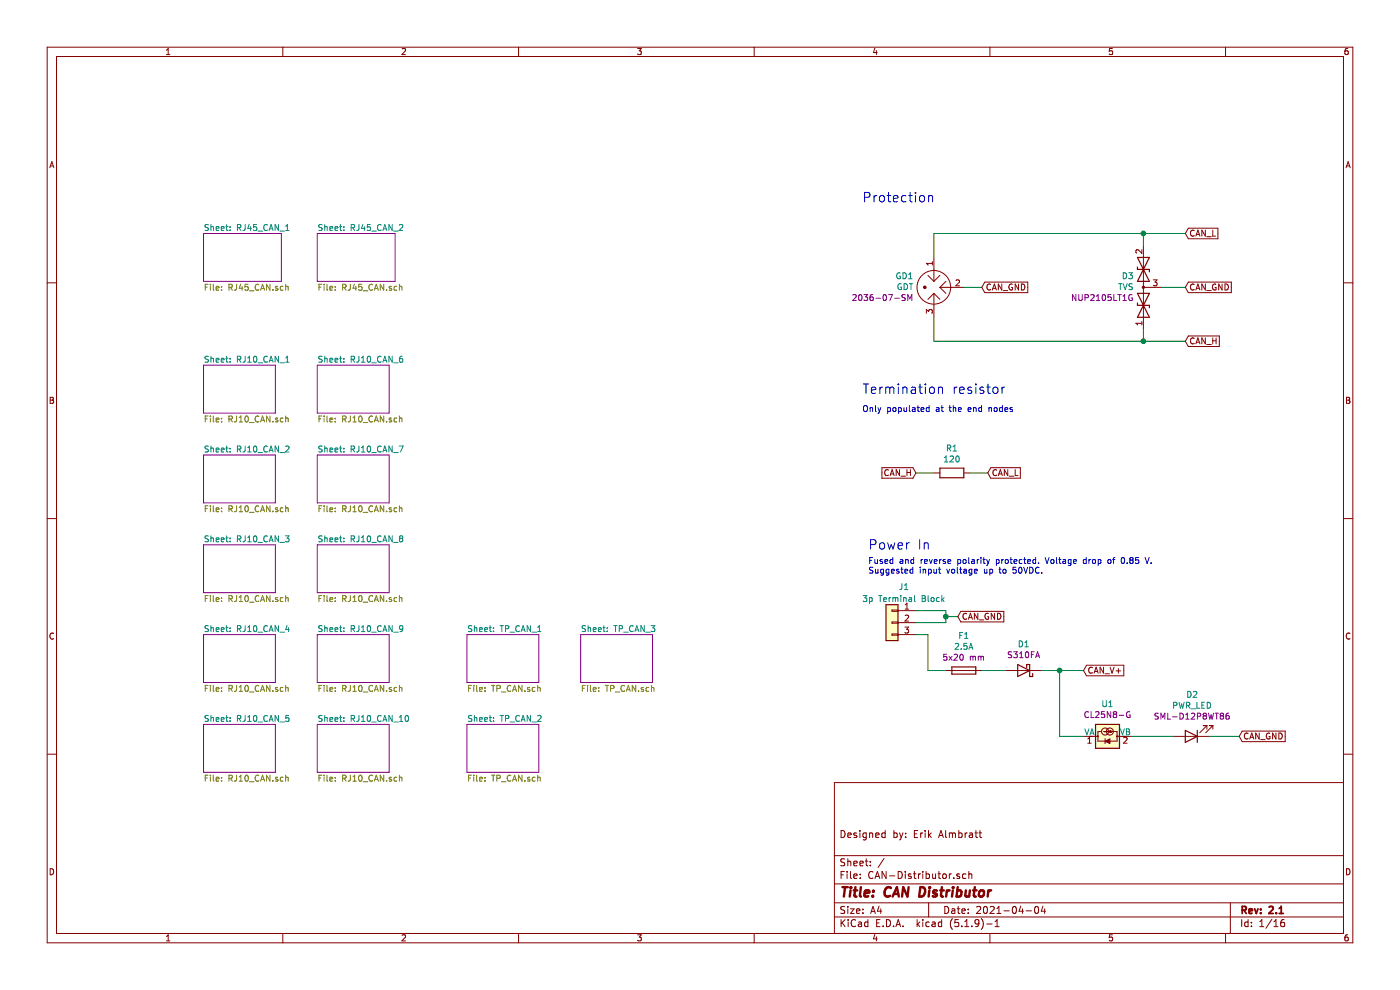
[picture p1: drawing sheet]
EESchema Schematic File Version 4
EELAYER 30 0
EELAYER END
$Descr A4 11693 8268
encoding utf-8
Sheet 1 16
Title "CAN Distributor"
Date "2021-04-04"
Rev "2.1"
Comp ""
Comment1 "Designed by: Erik Almbratt"
Comment2 ""
Comment3 ""
Comment4 ""
$EndDescr
$Sheet
S 1700 1950 650  400 
U 603ADFE4
F0 "RJ45_CAN_1" 50
F1 "RJ45_CAN.sch" 50
$EndSheet
$Sheet
S 2650 1950 650  400 
U 603AF7FC
F0 "RJ45_CAN_2" 50
F1 "RJ45_CAN.sch" 50
$EndSheet
$Comp
L Device:R R1
U 1 1
P 7950 3950
F 0 "R1" V 7743 3950 50  0000 C CNN
F 1 "120" V 7834 3950 50  0000 C CNN
F 2 "Resistor_THT:R_Axial_DIN0411_L9.9mm_D3.6mm_P15.24mm_Horizontal" V 7880 3950 50  0001 C CNN
F 3 "~" H 7950 3950 50  0001 C CNN
F 4 "~" H 7950 3950 50  0001 C CNN "Farnell"
F 5 "~" H 7950 3950 50  0001 C CNN "MPN"
F 6 "~" H 7950 3950 50  0001 C CNN "Manufacturer"
	1    7950 3950
	0    1    1    0   
$EndComp
Text GLabel 7650 3950 0    50   Input ~ 0
CAN_H
Text GLabel 8250 3950 2    50   Input ~ 0
CAN_L
Wire Wire Line
	7650 3950 7800 3950
Wire Wire Line
	8100 3950 8250 3950
Text Notes 7200 3450 0    50   ~ 0
Only populated at the end nodes
$Sheet
S 1700 3050 600  400 
U 60682F6E
F0 "RJ10_CAN_1" 50
F1 "RJ10_CAN.sch" 50
$EndSheet
Text Notes 7250 4600 0    79   ~ 0
Power In
$Comp
L Connector_Generic:Conn_01x03 J1
U 1 1
P 7450 5200
F 0 "J1" H 7350 5500 50  0000 C CNN
F 1 "3p Terminal Block" H 7350 5400 50  0000 C CNN
F 2 "TerminalBlock:TerminalBlock_bornier-3_P5.08mm" H 7450 5200 50  0001 C CNN
F 3 "~" H 7450 5200 50  0001 C CNN
F 4 "~" H 7450 5200 50  0001 C CNN "Farnell"
F 5 "~" H 7450 5200 50  0001 C CNN "MPN"
F 6 "~" H 7450 5200 50  0001 C CNN "Manufacturer"
	1    7450 5200
	-1   0    0    -1  
$EndComp
Wire Wire Line
	7650 5200 7900 5200
$Comp
L Device:Fuse F1
U 1 1
P 8050 5600
F 0 "F1" V 8337 5600 50  0000 C CNN
F 1 "2.5A" V 8246 5600 50  0000 C CNN
F 2 "Fuse:Fuseholder_Cylinder-5x20mm_Schurter_0031_8201_Horizontal_Open" V 7980 5600 50  0001 C CNN
F 3 "http://www.farnell.com/datasheets/2343287.pdf" H 8050 5600 50  0001 C CNN
F 4 "0031.8201" V 8050 5600 50  0001 C CNN "MPN"
F 5 "SCHURTER" V 8050 5600 50  0001 C CNN "Manufacturer"
F 6 "5x20 mm" V 8155 5600 50  0000 C CNN "Description"
F 7 "1162740" H 8050 5600 50  0001 C CNN "Farnell"
	1    8050 5600
	0    -1   -1   0   
$EndComp
Wire Wire Line
	7650 5300 7750 5300
Wire Wire Line
	7750 5300 7750 5600
Wire Wire Line
	7750 5600 7900 5600
$Sheet
S 1700 3800 600  400 
U 6069ABE0
F0 "RJ10_CAN_2" 50
F1 "RJ10_CAN.sch" 50
$EndSheet
$Sheet
S 1700 4550 600  400 
U 6069AD3C
F0 "RJ10_CAN_3" 50
F1 "RJ10_CAN.sch" 50
$EndSheet
$Sheet
S 1700 5300 600  400 
U 6069AD3E
F0 "RJ10_CAN_4" 50
F1 "RJ10_CAN.sch" 50
$EndSheet
$Sheet
S 1700 6050 600  400 
U 6069AE53
F0 "RJ10_CAN_5" 50
F1 "RJ10_CAN.sch" 50
$EndSheet
$Sheet
S 2650 3050 600  400 
U 6069B12F
F0 "RJ10_CAN_6" 50
F1 "RJ10_CAN.sch" 50
$EndSheet
$Sheet
S 2650 3800 600  400 
U 6069B131
F0 "RJ10_CAN_7" 50
F1 "RJ10_CAN.sch" 50
$EndSheet
$Sheet
S 2650 4550 600  400 
U 6069B133
F0 "RJ10_CAN_8" 50
F1 "RJ10_CAN.sch" 50
$EndSheet
$Sheet
S 2650 5300 600  400 
U 6069B135
F0 "RJ10_CAN_9" 50
F1 "RJ10_CAN.sch" 50
$EndSheet
$Sheet
S 3900 6050 600  400 
U 606A6E99
F0 "TP_CAN_2" 50
F1 "TP_CAN.sch" 50
$EndSheet
$Sheet
S 4850 5300 600  400 
U 606A6FCD
F0 "TP_CAN_3" 50
F1 "TP_CAN.sch" 50
$EndSheet
Text Notes 7200 3300 0    79   ~ 0
Termination resistor
$Sheet
S 2650 6050 600  400 
U 606AA4F3
F0 "RJ10_CAN_10" 50
F1 "RJ10_CAN.sch" 50
$EndSheet
Wire Wire Line
	9550 2850 9900 2850
Wire Wire Line
	9550 2750 9550 2850
Wire Wire Line
	9550 1950 9900 1950
Wire Wire Line
	9550 2050 9550 1950
Wire Wire Line
	9700 2400 9900 2400
Text GLabel 9900 2400 2    50   Input ~ 0
CAN_GND
$Comp
L Device:D_TVS_x2_AAC D?
U 1 1
P 9550 2400
AR Path="/603AF7FC/606AC8C9" Ref="D?"  Part="1" 
AR Path="/606AC8C9" Ref="D3"  Part="1" 
F 0 "D3" V 9641 2479 50  0000 L CNN
F 1 "TVS" V 9550 2479 50  0000 L CNN
F 2 "Package_TO_SOT_SMD:SOT-23" H 9400 2400 50  0001 C CNN
F 3 "http://www.farnell.com/datasheets/2028697.pdf" H 9400 2400 50  0001 C CNN
F 4 "NUP2105LT1G" V 9459 2479 50  0000 L CNN "MPN"
F 5 "2101833" H 9550 2400 50  0001 C CNN "Farnell"
F 6 "ON Semiconductor" H 9550 2400 50  0001 C CNN "Manufacturer"
	1    9550 2400
	0    -1   -1   0   
$EndComp
Text GLabel 8200 2400 2    50   Input ~ 0
CAN_GND
$Comp
L CAN-Distributor:Bourns_2038_GDT GD?
U 1 1
P 7800 2400
AR Path="/603AF7FC/606AC8D5" Ref="GD?"  Part="1" 
AR Path="/606AC8D5" Ref="GD1"  Part="1" 
F 0 "GD1" H 7969 2309 50  0000 L CNN
F 1 "GDT" H 7969 2400 50  0000 L CNN
F 2 "CAN-Distributor:Bourns_Inc.-2036-07-SM-RPLF-MFG" V 7800 2400 50  0001 C CNN
F 3 "https://datasheet.octopart.com/2038-15-SM-RPLF-Bourns-datasheet-15373353.pdf" V 7800 2400 50  0001 C CNN
F 4 "2036-07-SM" H 7969 2491 50  0000 L CNN "MPN"
F 5 "1846857" H 7800 2400 50  0001 C CNN "Farnell"
F 6 "Bourns" H 7800 2400 50  0001 C CNN "Manufacturer"
	1    7800 2400
	-1   0    0    1   
$EndComp
Text GLabel 9900 1950 2    50   Input ~ 0
CAN_L
Text GLabel 9900 2850 2    50   Input ~ 0
CAN_H
Wire Wire Line
	9450 6150 9800 6150
Text Notes 7250 4800 0    50   ~ 0
Fused and reverse polarity protected. Voltage drop of 0.85 V. \nSuggested input voltage up to 50VDC.
Wire Wire Line
	9050 6150 8850 6150
Wire Wire Line
	8850 5600 8850 6150
$Comp
L Driver_LED:CL220K4-G U1
U 1 1
P 9250 6150
F 0 "U1" V 9517 6150 50  0000 C CNN
F 1 "CL25N8-G" V 9426 6150 50  0001 C CNN
F 2 "Package_TO_SOT_SMD:SOT-89-3" H 9400 6100 50  0001 L CNN
F 3 "http://www.farnell.com/datasheets/1849619.pdf" H 9260 6150 50  0001 C CNN
F 4 "CL25N8-G" V 9426 6150 50  0000 C CNN "MPN"
F 5 "Microchip" H 9250 6150 50  0001 C CNN "Manufacturer"
F 6 "2448489" H 9250 6150 50  0001 C CNN "Farnell"
	1    9250 6150
	0    -1   -1   0   
$EndComp
Wire Wire Line
	10350 6150 10100 6150
Text GLabel 10350 6150 2    50   Input ~ 0
CAN_GND
Wire Wire Line
	8850 5600 8700 5600
Connection ~ 8850 5600
$Comp
L Device:LED D2
U 1 1
P 9950 6150
F 0 "D2" H 9943 5805 50  0000 C CNN
F 1 "PWR_LED" H 9943 5896 50  0000 C CNN
F 2 "Diode_SMD:D_0603_1608Metric" H 9950 6150 50  0001 C CNN
F 3 "https://datasheet.octopart.com/SML-D12P8WT86-Rohm-datasheet-142144708.pdf" H 9950 6150 50  0001 C CNN
F 4 "SML-D12P8WT86" H 9943 5987 50  0000 C CNN "MPN"
F 5 "ROHM" H 9950 6150 50  0001 C CNN "Manufacturer"
F 6 "2687486" H 9950 6150 50  0001 C CNN "Farnell"
	1    9950 6150
	-1   0    0    1   
$EndComp
Wire Wire Line
	8200 5600 8400 5600
$Comp
L Device:D_Schottky D1
U 1 1
P 8550 5600
F 0 "D1" H 8550 5383 50  0000 C CNN
F 1 "D_Schottky" H 8550 5474 50  0001 C CNN
F 2 "Diode_SMD:D_SOD-123F" H 8550 5600 50  0001 C CNN
F 3 "https://datasheet.octopart.com/S310FA-ON-Semiconductor-datasheet-137362515.pdf" H 8550 5600 50  0001 C CNN
F 4 "S310FA" H 8550 5474 50  0000 C CNN "MPN"
F 5 "ON Semiconductor" H 8550 5600 50  0001 C CNN "Manufacturer"
F 6 "" H 8550 5600 50  0001 C CNN "Description"
F 7 "2822559" H 8550 5600 50  0001 C CNN "Farnell"
	1    8550 5600
	-1   0    0    1   
$EndComp
Wire Wire Line
	9050 5600 8850 5600
Text GLabel 9050 5600 2    50   Input ~ 0
CAN_V+
Text GLabel 8000 5150 2    50   Input ~ 0
CAN_GND
Text Notes 7200 1700 0    79   ~ 0
Protection
Wire Wire Line
	9550 1950 7800 1950
Connection ~ 9550 1950
Wire Wire Line
	7800 2850 9550 2850
Connection ~ 9550 2850
Wire Wire Line
	8050 2400 8200 2400
Wire Wire Line
	7800 2650 7800 2850
Wire Wire Line
	7800 2150 7800 1950
$Sheet
S 3900 5300 600  400 
U 606A6B6A
F0 "TP_CAN_1" 50
F1 "TP_CAN.sch" 50
$EndSheet
Wire Wire Line
	7650 5100 7900 5100
Wire Wire Line
	7900 5100 7900 5150
Wire Wire Line
	7900 5150 8000 5150
Connection ~ 7900 5150
Wire Wire Line
	7900 5150 7900 5200
$EndSCHEMATC
